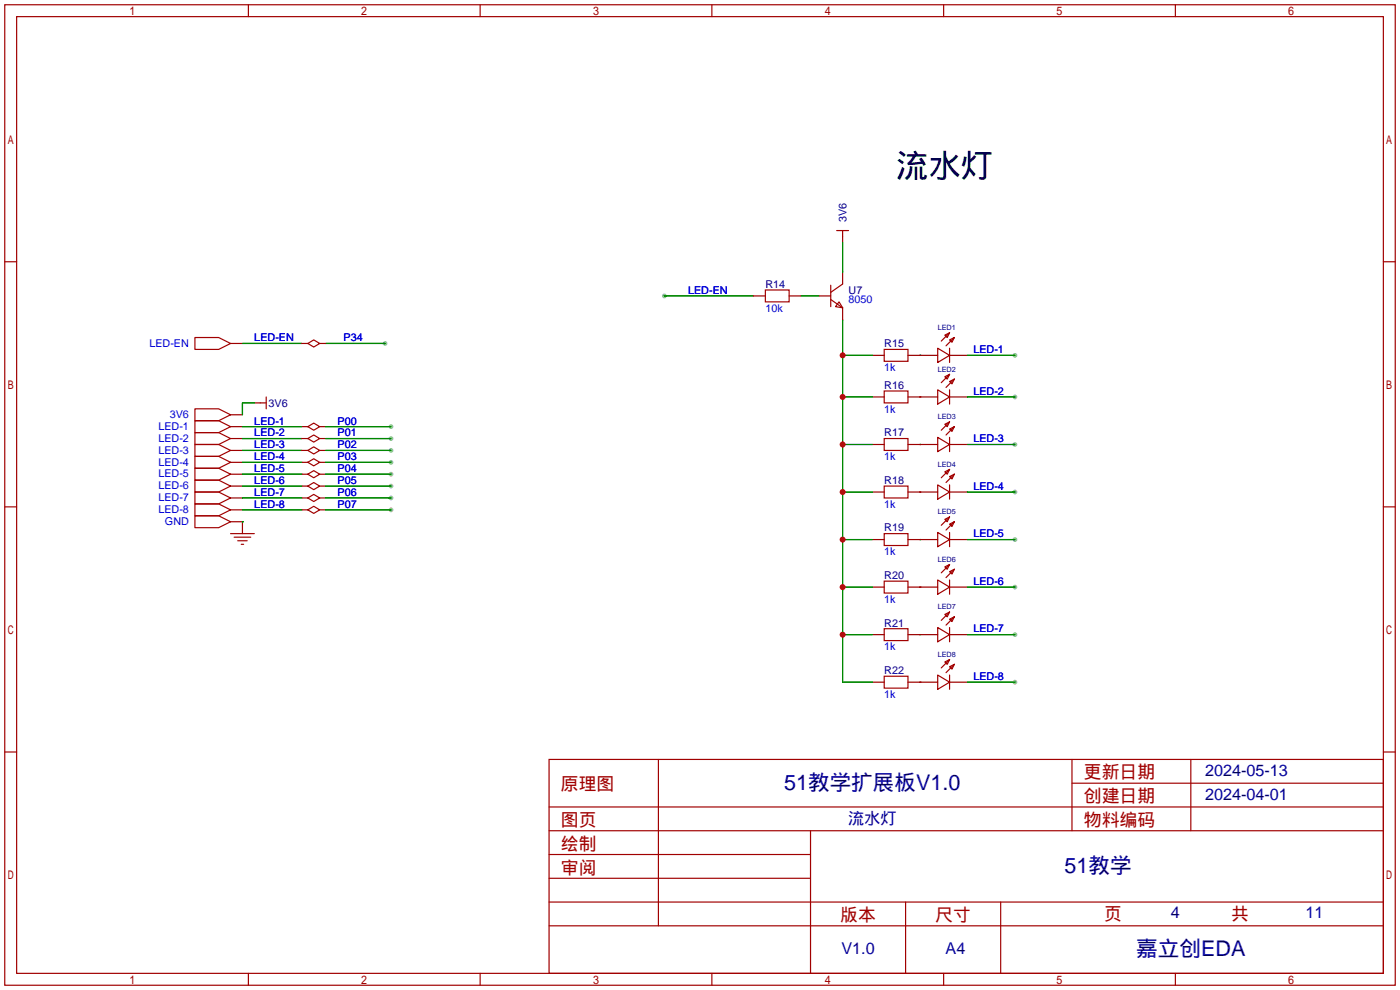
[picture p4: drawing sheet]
<svg xmlns="http://www.w3.org/2000/svg" width="299mm" height="212mm" viewBox="0 0 299 212" stroke-linecap="round" stroke-linejoin="round" font-family="sans-serif">
<g fill="#999">
<circle cx="83.6" cy="109" r=".51"/>
<circle cx="83.6" cy="106.4" r=".51"/>
<circle cx="83.6" cy="103.9" r=".51"/>
<circle cx="83.6" cy="101.3" r=".51"/>
<circle cx="83.6" cy="98.8" r=".51"/>
<circle cx="83.6" cy="96.3" r=".51"/>
<circle cx="83.6" cy="93.7" r=".51"/>
<circle cx="83.6" cy="91.2" r=".51"/>
<circle cx="216.9" cy="75.9" r=".51"/>
<circle cx="216.9" cy="84.8" r=".51"/>
<circle cx="216.9" cy="95" r=".51"/>
<circle cx="216.9" cy="105.2" r=".51"/>
<circle cx="216.9" cy="115.3" r=".51"/>
<circle cx="216.9" cy="125.5" r=".51"/>
<circle cx="216.9" cy="135.6" r=".51"/>
<circle cx="216.9" cy="145.8" r=".51"/>
<circle cx="82.3" cy="73.4" r=".51"/>
<circle cx="142" cy="63.2" r=".51"/>
</g>
<g fill="none" stroke="#a10000" stroke-width=".25">
<path d="M1 1h297.2v209.6h-297.2zM3.6 3.6h292.1v204.4h-292.1zM53.1 1v2.6M102.6 1v2.6M152.1 1v2.6M201.7 1v2.6M251.2 1v2.6M1 55.9h2.6M178.8 49.3h2.6M180.1 49.3v1.2M295.7 55.9h2.5M41.7 72.1h5l2.6 1.3-2.6 1.3h-5z"/>
<path d="M65.8 73.4l1.3-.8 1.2 .8-1.2 .8zM163.6 62h5.1v2.5h-5.1zM177.5 64l2.6 1.8M177.5 61v4.5M179.3 64.5l.8 1.3-1.5-.3zM180.1 60.7l-2.6 1.8M189 74.7h5.1v2.5h-5.1zM200.4 74.4l2.5 1.5-2.5 1.6zM201.9 71.6l1-.5-.5 1zM202.9 72.6l1.1-.5-.5 1.1zM202.9 71.1l-1.7 1.8M202.9 74.4v3.1"/>
<path d="M204 72.1l-1.8 1.8M41.7 87.4h5l2.6 1.2-2.6 1.3h-5zM41.7 89.9h5l2.6 1.3-2.6 1.3h-5zM41.7 92.5h5l2.6 1.2-2.6 1.3h-5zM41.7 95h5l2.6 1.3-2.6 1.2h-5zM41.7 97.5h5l2.6 1.3-2.6 1.3h-5zM55.6 86.1h1.3M56.9 84.8v2.6M65.8 91.2l1.3-.8 1.2 .8-1.2 .7zM65.8 93.7l1.3-.7 1.2 .7-1.2 .8zM65.8 96.3l1.3-.8 1.2 .8-1.2 .7zM65.8 98.8l1.3-.8 1.2 .8-1.2 .8z"/>
<path d="M189 83.6h5.1v2.5h-5.1zM189 93.7h5.1v2.6h-5.1zM200.4 83.3l2.5 1.5-2.5 1.6zM200.4 93.5l2.5 1.5-2.5 1.5zM201.9 80.5l1-.5-.5 1zM201.9 90.7l1-.5-.5 1zM202.9 81.5l1.1-.5-.5 1zM202.9 91.7l1.1-.5-.5 1zM202.9 83.3v3.1M202.9 93.5v3M202.9 80l-1.7 1.8M202.9 90.2l-1.7 1.7"/>
<path d="M204 81l-1.8 1.8M204 91.2l-1.8 1.8M1 108.3h2.6M41.7 110.2h5l2.6 1.3-2.6 1.3h-5zM41.7 100.1h5l2.6 1.2-2.6 1.3h-5zM41.7 102.6h5l2.6 1.3-2.6 1.3h-5zM41.7 105.2h5l2.6 1.2-2.6 1.3h-5zM41.7 107.7h5l2.6 1.3-2.6 1.2h-5zM49.3 114h5.1M50 114.8h3.6M50.8 115.6h2M51.6 116.3h.5"/>
<path d="M65.8 101.3l1.3-.7 1.2 .7-1.2 .8zM65.8 103.9l1.3-.8 1.2 .8-1.2 .7zM65.8 106.4l1.3-.7 1.2 .7-1.2 .8zM65.8 109l1.3-.8 1.2 .8-1.2 .7zM189 103.9h5.1v2.5h-5.1zM189 114h5.1v2.6h-5.1zM200.4 103.6l2.5 1.6-2.5 1.5zM200.4 113.8l2.5 1.5-2.5 1.5zM201.9 100.8l1-.5-.5 1zM201.9 111l1-.5-.5 1zM202.9 101.9l1.1-.6-.5 1.1zM202.9 112l1.1-.5-.5 1z"/>
<path d="M202.9 103.6v3.1M202.9 113.8v3M202.9 100.3l-1.7 1.8M202.9 110.5l-1.7 1.8M204 101.3l-1.8 1.8M204 111.5l-1.8 1.8M295.7 108.3h2.5M189 124.2h5.1v2.5h-5.1zM189 134.4h5.1v2.5h-5.1zM200.4 124l2.5 1.5-2.5 1.5zM200.4 134.1l2.5 1.5-2.5 1.6zM201.9 121.2l1-.6-.5 1.1z"/>
<path d="M201.9 131.3l1-.5-.5 1zM202.9 122.2l1.1-.5-.5 1zM202.9 132.3l1.1-.5-.5 1zM202.9 124v3M202.9 134.1v3.1M202.9 120.6l-1.7 1.8M202.9 130.8l-1.7 1.8M204 121.7l-1.8 1.7M204 131.8l-1.8 1.8M189 144.5h5.1v2.6h-5.1zM200.4 144.3l2.5 1.5-2.5 1.5zM201.9 141.5l1-.5-.5 1z"/>
<path d="M202.9 142.5l1.1-.5-.5 1zM202.9 144.3v3M202.9 141l-1.7 1.7M204 142l-1.8 1.8M1 160.7h2.6M117.3 162.3h178.4v45.7h-178.4zM117.3 177.5h178.4M117.3 172.5h178.4M140.7 162.3v35.6M173.2 177.5v30.5M229.1 162.3v15.2M229.1 167.4h66.6"/>
<path d="M254.5 162.3v15.2M295.7 160.7h2.5M117.3 182.6h55.9M117.3 197.9h178.4M117.3 192.8h178.4M117.3 187.7h55.9M193.5 192.8v15.2M213.9 192.8v15.2M53.1 208v2.6M102.6 208v2.6M152.1 208v2.6M201.7 208v2.6"/>
<path d="M251.2 208v2.6"/>
</g>
<g fill="none" stroke="#008700" stroke-width=".25">
<path d="M180.1 51.8v6.4M51.8 73.4h12.7M69.6 73.4h12.7M142 63.2h19M171.2 63.2h3.8M180.1 75.9h6.3M180.1 68.3v77.5h6.3M196.6 75.9h.1M206.8 75.9h10.1M51.8 91.2h12.7M51.8 93.7h12.7M51.8 96.3h12.7"/>
<path d="M51.8 98.8h12.7M54.4 86.1h-2.6v2.5M69.6 91.2h14M69.6 93.7h14M69.6 96.3h14M69.6 98.8h14M180.1 84.8h6.3M180.1 95h6.3M196.6 95h.1M196.6 84.8h.1M206.8 84.8h10.1M206.8 95h10.1"/>
<path d="M51.8 111.5h.1M51.8 101.3h12.7M51.8 103.9h12.7M51.8 106.4h12.7M51.8 109h12.7M69.6 101.3h14M69.6 103.9h14M69.6 106.4h14M69.6 109h14M180.1 105.2h6.3M180.1 115.3h6.3M196.6 115.3h.1"/>
<path d="M196.6 105.2h.1M206.8 105.2h10.1M206.8 115.3h10.1M180.1 125.5h6.3M180.1 135.6h6.3M196.6 135.6h.1M196.6 125.5h.1M206.8 125.5h10.1M206.8 135.6h10.1M196.6 145.8h.1M206.8 145.8h10.1"/>
</g>
<g fill="none" stroke="#870000" stroke-width=".25">
<path d="M180.1 50.5v1.3M180.1 58.2v2.5M49.3 73.4h2.5M64.5 73.4h1.3M68.3 73.4h1.3M161 63.2h2.6M168.7 63.2h2.5M175 63.2h2.5M180.1 65.8v2.5M186.4 75.9h2.6M194.1 75.9h6.3M202.9 75.9h3.9"/>
<path d="M49.3 88.6h2.5M49.3 91.2h2.5M49.3 93.7h2.5M49.3 96.3h2.5M49.3 98.8h2.5M54.4 86.1h1.2M64.5 91.2h1.3M64.5 93.7h1.3M64.5 96.3h1.3M64.5 98.8h1.3M68.3 91.2h1.3M68.3 93.7h1.3"/>
<path d="M68.3 96.3h1.3M68.3 98.8h1.3M186.4 84.8h2.6M186.4 95h2.6M194.1 84.8h6.3M194.1 95h6.3M202.9 84.8h3.9M202.9 95h3.9M49.3 111.5h2.5v2.5M49.3 101.3h2.5M49.3 103.9h2.5M49.3 106.4h2.5"/>
<path d="M49.3 109h2.5M64.5 101.3h1.3M64.5 103.9h1.3M64.5 106.4h1.3M64.5 109h1.3M68.3 101.3h1.3M68.3 103.9h1.3M68.3 106.4h1.3M68.3 109h1.3M186.4 105.2h2.6M186.4 115.3h2.6M194.1 105.2h6.3"/>
<path d="M194.1 115.3h6.3M202.9 105.2h3.9M202.9 115.3h3.9M186.4 125.5h2.6M186.4 135.6h2.6M194.1 125.5h6.3M194.1 135.6h6.3M202.9 125.5h3.9M202.9 135.6h3.9M186.4 145.8h2.6M194.1 145.8h6.3M202.9 145.8h3.9"/>
</g>
<g fill="#c00">
<circle cx="180.1" cy="75.9" r=".63"/>
<circle cx="180.1" cy="84.8" r=".63"/>
<circle cx="180.1" cy="95" r=".63"/>
<circle cx="180.1" cy="105.2" r=".63"/>
<circle cx="180.1" cy="115.3" r=".63"/>
<circle cx="180.1" cy="125.5" r=".63"/>
<circle cx="180.1" cy="135.6" r=".63"/>
</g>
<text font-size="6.9" x="191.5" y="37.7">流水灯</text>
<g font-size="4.6" fill="#000080">
<text x="167.6" y="168.8">51教学扩展板V1.0</text>
<text x="227.5" y="186.6">51教学</text>
<text x="242.8" y="204.3">嘉立创EDA</text>
</g>
<g font-size="3.8" fill="#a00000">
<text x="231.6" y="166.4">更新日期</text>
<text x="119.9" y="168.9">原理图</text>
<text x="231.6" y="171.5">创建日期</text>
<text x="119.9" y="176.5">图页</text>
<text x="231.6" y="176.5">物料编码</text>
<text x="119.9" y="181.6">绘制</text>
<text x="119.9" y="186.7">审阅</text>
<text x="179.6" y="196.9">版本</text>
<text x="199.9" y="196.9">尺寸</text>
<text x="236" y="196.6">页</text>
<text x="263.1" y="196.6">共</text>
</g>
<g font-size="3.5" fill="#000080">
<text x="257.6" y="165.9">2024-05-13</text>
<text x="257.6" y="171">2024-04-01</text>
<text x="181.2" y="176">流水灯</text>
<text x="250.2" y="196.1">4</text>
<text x="279" y="196.1">11</text>
<text x="179.8" y="204">V1.0</text>
<text x="202.1" y="204">A4</text>
</g>
<g font-size="2.3" fill="#000080">
<text x="180.9" y="47.5" transform="rotate(-90 180.9 47.5)">3V6</text>
<text x="163.6" y="61.5">R14</text>
<text x="181.4" y="62.8">U7</text>
<text x="189" y="74.2">R15</text>
<text x="189" y="83.1">R16</text>
<text x="57.4" y="86.9">3V6</text>
<text x="189" y="93.3">R17</text>
<text x="189" y="103.4">R18</text>
<text x="189" y="113.6">R19</text>
<text x="189" y="123.7">R20</text>
<text x="189" y="133.9">R21</text>
<text x="189" y="144.1">R22</text>
</g>
<g font-size="2.3" fill="#00f">
<text x="147.1" y="62.8">LED-EN</text>
<text x="181.4" y="64.8">8050</text>
<text x="163.6" y="66.6">10k</text>
<text x="31.9" y="74.1">LED-EN</text>
<text x="54.4" y="72.9">LED-EN</text>
<text x="73.4" y="72.9">P34</text>
<text x="208" y="75.5">LED-1</text>
<text x="189" y="79.3">1k</text>
<text x="36.3" y="89.3">3V6</text>
<text x="189" y="88.2">1k</text>
<text x="208" y="84.4">LED-2</text>
<text x="33.8" y="91.9">LED-1</text>
<text x="33.8" y="94.4">LED-2</text>
<text x="54.4" y="90.7">LED-1</text>
<text x="54.4" y="93.3">LED-2</text>
<text x="54.4" y="95.8">LED-3</text>
<text x="72.1" y="95.8">P02</text>
<text x="72.1" y="93.3">P01</text>
<text x="72.1" y="90.7">P00</text>
<text x="208" y="94.5">LED-3</text>
<text x="33.8" y="97">LED-3</text>
<text x="33.8" y="99.5">LED-4</text>
<text x="54.4" y="98.3">LED-4</text>
<text x="54.4" y="100.9">LED-5</text>
<text x="72.1" y="100.9">P04</text>
<text x="72.1" y="98.3">P03</text>
<text x="189" y="98.3">1k</text>
<text x="33.8" y="102">LED-5</text>
<text x="33.8" y="104.6">LED-6</text>
<text x="33.8" y="107.1">LED-7</text>
<text x="54.4" y="103.4">LED-6</text>
<text x="54.4" y="106">LED-7</text>
<text x="72.1" y="106">P06</text>
<text x="72.1" y="103.4">P05</text>
<text x="208" y="104.7">LED-4</text>
<text x="33.8" y="109.7">LED-8</text>
<text x="35.3" y="112.2">GND</text>
<text x="54.4" y="108.5">LED-8</text>
<text x="72.1" y="108.5">P07</text>
<text x="189" y="108.5">1k</text>
<text x="189" y="118.7">1k</text>
<text x="208" y="114.9">LED-5</text>
<text x="208" y="125">LED-6</text>
<text x="189" y="128.8">1k</text>
<text x="208" y="135.2">LED-7</text>
<text x="189" y="139">1k</text>
<text x="189" y="149.1">1k</text>
<text x="208" y="145.3">LED-8</text>
</g>
<g font-size="1.6" fill="#000080">
<text x="200.4" y="70.6">LED1</text>
<text x="200.4" y="79.4">LED2</text>
<text x="200.4" y="89.6">LED3</text>
<text x="200.4" y="99.8">LED4</text>
<text x="200.4" y="109.9">LED5</text>
<text x="200.4" y="120.1">LED6</text>
<text x="200.4" y="130.2">LED7</text>
<text x="200.4" y="140.4">LED8</text>
</g>
</svg>
